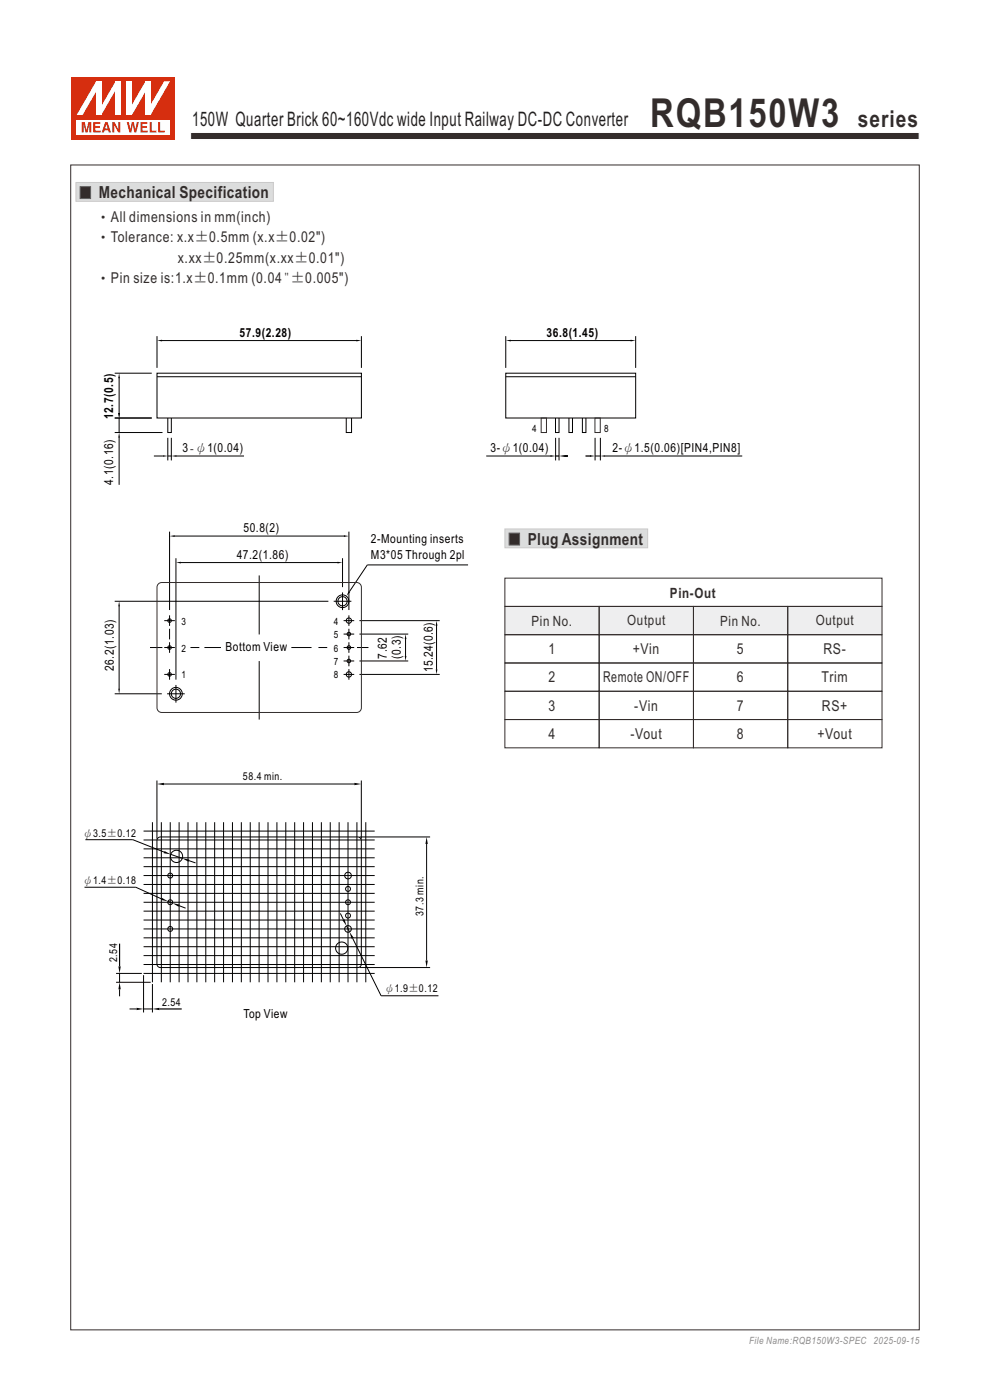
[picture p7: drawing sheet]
<svg xmlns="http://www.w3.org/2000/svg" width="210mm" height="297mm" viewBox="0 0 210 297" stroke-linecap="round" stroke-linejoin="round" font-family="sans-serif">
<path d="M40.4 28.1h154.6v1.5h-154.6z" fill-rule="evenodd" fill="#332c2b" stroke="#fefefe" stroke-width=".21"/>
<path d="M15.2 16.4h22v13.2h-22z" fill-rule="evenodd" fill="#d62e0f"/>
<path d="M16.3 25.4h19.8v3.1h-19.8z" fill-rule="evenodd" fill="#fefefe"/>
<g fill="#d62e0f">
<path d="M26.9 25.9h.4l.4 1.6 .3-1.6h.4l.3 1.6 .3-1.6h.5l-.6 2.2h-.4l-.3-1.7-.3 1.7h-.4z" fill-rule="evenodd"/>
<path d="M29.8 25.9h1.5v.4h-1.1v.5h1v.3h-1v.6h1.1v.4h-1.5z" fill-rule="evenodd"/>
<path d="M31.7 25.9h.5v1.8h1v.4h-1.5z" fill-rule="evenodd"/>
<path d="M33.5 25.9h.5v1.8h1v.4h-1.5z" fill-rule="evenodd"/>
<path d="M17.3 25.9h.7l.4 1.7 .3-1.7h.7v2.2h-.4v-1.8l-.4 1.8h-.5l-.4-1.8v1.8h-.4z" fill-rule="evenodd"/>
<path d="M19.8 25.9h1.5v.4h-1.1v.5h1v.3h-1v.6h1.2v.4h-1.6z" fill-rule="evenodd"/>
<path d="M22.6 26.4l.2 .9h-.5zM22.3 25.9l-.7 2.2h.4l.2-.4h.7l.2 .4h.5l-.8-2.2z" fill-rule="evenodd"/>
<path d="M23.8 25.9h.5l.8 1.5v-1.5h.4v2.2h-.4l-.9-1.6v1.6h-.4z" fill-rule="evenodd"/>
</g>
<g fill="#fff">
<path d="M24.5 17.3h1.1v7.1h-1.1z" fill-rule="evenodd"/>
<path d="M24.5 17.3h1.1l-4.1 7.1h-1.1z" fill-rule="evenodd"/>
<path d="M20.4 17.3h1.1v7.1h-1.1z" fill-rule="evenodd"/>
<path d="M20.4 17.3h1.1v.3l-4 6.8h-1.2z" fill-rule="evenodd"/>
<path d="M30.8 17.3h1.1v7.1h-1.1z" fill-rule="evenodd"/>
<path d="M34.8 17.3h1.3l-4.2 7.1h-1v-.3z" fill-rule="evenodd"/>
<path d="M26.9 17.3h1.1v7.1h-1.1z" fill-rule="evenodd"/>
<path d="M30.8 17.3h1.1v.2l-3.9 6.9h-1.1v-.3z" fill-rule="evenodd"/>
</g>
<path d="M16.1 38.7h41.9v4h-41.9z" fill-rule="evenodd" fill="#dcdddd" stroke="#c9caca" stroke-width=".21"/>
<path d="M17 39.6h2.2v2.5h-2.2z" fill-rule="evenodd" fill="#332c2b" stroke="#5f5d5d" stroke-width=".21"/>
<path d="M107.1 112.2h30.3v4h-30.3z" fill-rule="evenodd" fill="#dcdddd" stroke="#c9caca" stroke-width=".21"/>
<path d="M108 113.1h2.2v2.5h-2.2z" fill-rule="evenodd" fill="#332c2b" stroke="#5f5d5d" stroke-width=".21"/>
<g fill="#eeeeef">
<path d="M107.1 128.6h40v6h-40z" fill-rule="evenodd"/>
<path d="M147.1 128.6h40v6h-40z" fill-rule="evenodd"/>
</g>
<g fill="none" stroke="#332c2b" stroke-width=".21">
<path d="M114.8 88.7h1.1v3.1h-1.1zM126.2 88.7h1.1v3.1h-1.1zM33.6 123.9l.7-.3h41.4a1 1 0 0 1 1 1v25.5a1 1 0 0 1-1 1h-41.4a1 1 0 0 1-1-1v-25.5zM107.1 122.6h80v6h-80zM107.1 134.6h20v6h-20zM107.1 128.6h20v6h-20zM127.1 128.6h20v6h-20zM127.1 134.6h20v6h-20zM147.1 134.6h20v6h-20zM147.1 128.6h20v6h-20zM167.1 128.6h20v6h-20zM167.1 134.6h20v6h-20z"/>
<path d="M107.1 140.6h20v6h-20zM107.1 146.6h20v6h-20zM107.1 152.6h20v6h-20zM127.1 140.6h20v6h-20zM127.1 146.6h20v6h-20zM127.1 152.6h20v6h-20zM147.1 140.6h20v6h-20zM147.1 146.6h20v6h-20zM147.1 152.6h20v6h-20zM167.1 140.6h20v6h-20zM167.1 146.6h20v6h-20zM167.1 152.6h20v6h-20z"/>
</g>
<g fill="none" stroke="#000" stroke-width=".21">
<path d="M24.3 79.2h7.9M33.3 79.2h43.4v9.5h-43.4zM33.3 79.9h43.4M33.3 71.3v6.7M34.3 72.2h41.4M76.7 71.3v6.7M107.3 79.2h27.5v9.5h-27.5zM107.3 79.9h27.5M107.3 71.3v6.7M108.2 72.2h25.7M134.8 71.3v6.7M24.3 88.7h7.9"/>
<path d="M24.3 91.8h10.2M25.3 80.1v7.7M25.3 88.7v3.1M25.3 92.7v10.2M32.6 96.7h1.9M35.6 88.7v3.1h.7v-3.1M35.6 92.9v4.8M35.6 96.7h.7M36.3 92.9v4.8M37.3 96.7h14.5M73.4 88.7v3.1h1.2v-3.1M103.1 96.7h13.8"/>
<path d="M117.8 88.7v3.1h.8v-3.1M117.9 96.7h.7M117.9 92.9v4.8M118.6 92.9v4.8M119.6 96.7h.9M120.7 88.7v3.1h.7v-3.1M123.5 88.7v3.1h.8v-3.1M124.2 96.7h1.1M126.2 96.7h1.2M126.2 92.9v4.8M127.4 92.9v4.8M128.4 96.7h29"/>
<path d="M36 112.8v16.6M36.9 113.7h36.2M37.3 118.4v25.8M38.3 119.3h33.5M72.7 118.4v6.2M74 112.8v16.6M99.3 119.8h-21.4l-3.8 5.7M24.3 127.6h45.4M25.3 128.5v17.7M31.8 137.4h2.6M34.8 137.4h2.3M34.8 131.7h2.3"/>
<path d="M36 130.5v2.3M36 133.4v2.2M36 136.2v2.3M40.4 137.4h1.9M43.4 137.4h3.5M55 122.1v12.5M61.8 137.4h4.3M67.6 137.4h1.8M70.8 127.6h3.7M72.7 125.7v3.7M72.9 137.4h2.2M72.9 134.5h2.2"/>
<path d="M72.9 131.7h2.2M74 130.5v2.3M74 133.4v2.2M74 136.2v2.3M74 139.1v2.2M75.7 137.4h2.5M76.2 134.5h10.4M76.2 131.7h17.1M86 135.3v4M92.6 132.5v9.6M24.3 147.2h10M34.8 143.1h2.3"/>
<path d="M35.4 147.2h3.8M36 141.9v2.3M37.3 145.3v3.8M55 140.2v12.4M72.9 143.1h2.2M72.9 140.2h2.2M74 141.9v2.3M76.2 140.2h10.4M76.2 143.1h17.1M18.1 178.1h10.1l6.6 2.7M30.5 178.2h49M30.5 176.3h49"/>
<path d="M32.3 174.4v34M33.3 165.6v12.3M33.5 177.8l.5-.2h41.9a.74 .74 0 0 1 .7 .7v26.2a.74 .74 0 0 1-.7 .8h-41.9a.74 .74 0 0 1-.7-.8v-26.2zM34.2 174.4v34M34.8 166.3h40.4M36.1 174.4v34M38 174.4v34M39.9 174.4v34M41.8 174.4v34M43.7 174.4v34M45.5 174.4v34M47.4 174.4v34"/>
<path d="M49.3 174.4v34M51.2 174.4v34M53.1 174.4v34M55 174.4v34M56.9 174.4v34M58.7 174.4v34M60.6 174.4v34M62.5 174.4v34M64.4 174.4v34M66.3 174.4v34M68.2 174.4v34M70.1 174.4v34"/>
<path d="M71.9 174.4v34M73.8 174.4v34M75.7 174.4v34M76.3 177.6h14.9M76.6 165.6v12.3M77.6 174.4v34M90.5 179v24.8M17.9 188.2h10.9l5.4 2.5M30.5 199h49M30.5 197.1h49M30.5 195.2h49M30.5 193.3h49"/>
<path d="M30.5 191.4h49M30.5 189.5h49M30.5 187.6h49M30.5 185.7h49M30.5 183.9h49M30.5 182h49M30.5 180.1h49M35.6 191.2l1 .4M36.2 181.2l2.5 .9M38 192.1l1.4 .6M40.1 182.6l1.4 .5M72.2 193.8l.6 1.3"/>
<path d="M73.5 196.4l.6 1.3M74.8 199l6 12.2h12.2M24.6 206.5h5.5M24.6 208.4h7.4M25.4 200.2v4.8M25.4 206.5v1.9M25.4 209.9v1.5M27.5 214h1.5M30.5 206.5h49M30.5 204.6h49M30.5 202.7h49M30.5 200.8h49"/>
<path d="M30.5 206.9v7.9M30.5 214h1.8M32.3 208.8v6M33.8 214h4.7M76.3 205.3h14.9"/>
<circle cx="36" cy="131.7" r=".38"/>
<circle cx="36" cy="137.4" r=".37"/>
<circle cx="72.7" cy="127.6" r=".98"/>
<circle cx="72.7" cy="127.6" r="1.35"/>
<circle cx="74" cy="134.5" r=".38"/>
<circle cx="74" cy="131.7" r=".56"/>
<circle cx="74" cy="137.4" r=".37"/>
<circle cx="36" cy="143.1" r=".37"/>
<circle cx="37.3" cy="147.2" r="1.35"/>
<circle cx="37.3" cy="147.2" r=".97"/>
<circle cx="74" cy="143.1" r=".57"/>
<circle cx="74" cy="140.2" r=".37"/>
<circle cx="36.1" cy="197.1" r=".52"/>
<circle cx="36.1" cy="185.7" r=".52"/>
<circle cx="36.1" cy="191.4" r=".52"/>
<circle cx="37.4" cy="181.7" r="1.3"/>
<circle cx="73.8" cy="197.1" r=".7"/>
<circle cx="73.8" cy="185.7" r=".7"/>
<circle cx="73.8" cy="194.2" r=".52"/>
<circle cx="73.8" cy="191.4" r=".52"/>
<circle cx="73.8" cy="188.6" r=".52"/>
<circle cx="72.5" cy="201.1" r="1.3"/>
</g>
<g fill="#000">
<path d="M33.3 72.2l1.1-.1v.3zM75.6 72.1l1.1 .1-1.1 .2zM107.3 72.2l1.1-.1v.3zM133.8 72.1l1 .1-1 .2zM25.1 87.6h.3l-.1 1.1zM25.3 79.2l.1 1h-.3zM25.3 91.8l.1 1h-.3zM34.5 96.6l1.1 .1-1.1 .2zM36.3 96.7l1.1-.1v.3zM116.8 96.6l1.1 .1-1.1 .2zM118.6 96.7l1-.1v.3zM125.2 96.6l1 .1-1 .2z"/>
<path d="M127.4 96.7l1-.1v.3zM36 113.7l1-.1v.3zM37.3 119.3l1.1-.1v.3zM71.6 119.2l1 .1-1 .2zM73 113.6l1 .1-1 .2zM25.3 127.6l.1 1h-.3zM74 125.4l.3 .2-.8 .8zM86 134.5l.2 1.1h-.3zM85.9 139.2h.3l-.2 1zM92.6 131.7l.2 1h-.4zM25.1 146.1h.3l-.1 1.1zM92.4 142h.4l-.2 1.1z"/>
<path d="M33.3 166.3l1.5-.2v.5zM75.2 166.1l1.4 .2-1.4 .3zM90.5 177.6l.2 1.4h-.5zM34.3 190.5l1.3 .7-1.5-.3zM34.9 180.5l1.3 .7-1.5-.2zM36.6 191.6l1.5 .3-.2 .5zM38.7 182.1l1.5 .2-.2 .5zM72.6 195.2l.5-.2 .4 1.4zM74.1 197.7l.9 1.2-.4 .2zM25.4 208.4l.2 1.5h-.5zM25.1 205h.5l-.2 1.5zM29 213.8l1.5 .2-1.5 .3z"/>
<path d="M32.3 214l1.5-.2v.5zM90.2 203.8h.5l-.2 1.5z"/>
</g>
<path d="M15 35h180v247.1h-180z" fill="none" stroke="#332c2b" stroke-width=".21"/>
<text font-size="8.5" fill="#332c2b" x="137.9" y="27">RQB150W3</text>
<text font-size="4.9" fill="#332c2b" x="181.9" y="27">series</text>
<text font-size="4.2" fill="#231f20" x="40.8" y="26.6">150W Quarter Brick 60~160Vdc wide Input Railway DC-DC Converter</text>
<g font-size="3.5" fill="#332c2b">
<text x="20.9" y="42.1">Mechanical Specification</text>
<text x="111.9" y="115.6">Plug Assignment</text>
</g>
<g font-size="3.2" fill="#332c2b">
<text x="20.4" y="47.1">‧All dimensions in mm(inch)</text>
<text x="20.3" y="51.4">‧Tolerance: x.x±0.5mm (x.x±0.02&quot;)</text>
<text x="37.7" y="55.7">x.xx±0.25mm(x.xx±0.01&quot;)</text>
<text x="20.3" y="60">‧Pin size is:1.x±0.1mm (0.04&quot;±0.005&quot;)</text>
<text x="116.3" y="138.8">1</text>
<text x="134.2" y="138.8">+Vin</text>
<text x="156.3" y="138.8">5</text>
<text x="174.7" y="138.8">RS-</text>
<text x="116.3" y="144.8">2</text>
<text x="127.9" y="144.8">Remote ON/OFF</text>
<text x="156.3" y="144.8">6</text>
<text x="174.3" y="144.8">Trim</text>
<text x="116.3" y="150.8">3</text>
<text x="134.5" y="150.8">-Vin</text>
<text x="156.3" y="150.8">7</text>
<text x="174.3" y="150.8">RS+</text>
<text x="116.3" y="156.8">4</text>
<text x="133.7" y="156.8">-Vout</text>
<text x="156.3" y="156.8">8</text>
<text x="173.4" y="156.8">+Vout</text>
</g>
<g font-size="3" fill="#332c2b">
<text x="142.1" y="126.9">Pin-Out</text>
<text x="112.7" y="132.8">Pin No.</text>
<text x="133.1" y="132.7">Output</text>
<text x="152.7" y="132.8">Pin No.</text>
<text x="173.1" y="132.7">Output</text>
</g>
<g font-size="2.6">
<text x="50.8" y="71.5">57.9(2.28)</text>
<text x="115.9" y="71.5">36.8(1.45)</text>
<text x="24" y="88.9" transform="rotate(-90 24 88.9)">12.7(0.5)</text>
<text x="38.7" y="95.9">3-ψ1(0.04)</text>
<text x="104.1" y="95.9">3-ψ1(0.04)</text>
<text x="129.9" y="95.9">2-ψ1.5(0.06)[PIN4,PIN8]</text>
<text x="24" y="102.9" transform="rotate(-90 24 102.9)">4.1(0.16)</text>
<text x="51.6" y="112.9">50.8(2)</text>
<text x="50.2" y="118.6">47.2(1.86)</text>
<text x="78.7" y="118.6">M3*05 Through 2pl</text>
<text x="78.7" y="115.1">2-Mounting inserts</text>
<text x="24.1" y="142.4" transform="rotate(-90 24.1 142.4)">26.2(1.03)</text>
<text x="47.8" y="138.1">Bottom View</text>
<text x="82" y="139.7" transform="rotate(-90 82 139.7)">7.62</text>
<text x="85" y="139.7" transform="rotate(-90 85 139.7)">(0.3)</text>
<text x="91.8" y="142.6" transform="rotate(-90 91.8 142.6)">15.24(0.6)</text>
<text x="51.6" y="215.9">Top View</text>
</g>
<g font-size="2.3">
<text x="51.5" y="165.6">58.4 min.</text>
<text x="89.8" y="194.3" transform="rotate(-90 89.8 194.3)">37.3 min.</text>
<text x="24.9" y="204.1" transform="rotate(-90 24.9 204.1)">2.54</text>
<text x="34.4" y="213.5">2.54</text>
</g>
<g font-size="2.3" fill="#231f20">
<text x="17.5" y="177.5">ψ3.5±0.12</text>
<text x="17.5" y="187.5">ψ1.4±0.18</text>
<text x="81.5" y="210.3">ψ1.9±0.12</text>
</g>
<g font-size="2.1">
<text x="112.9" y="91.7">4</text>
<text x="128.1" y="91.7">8</text>
<text x="38.5" y="132.5">3</text>
<text x="70.8" y="135.3">5</text>
<text x="70.8" y="132.5">4</text>
<text x="38.5" y="143.9">1</text>
<text x="38.5" y="138.2">2</text>
<text x="70.8" y="143.9">8</text>
<text x="70.8" y="141.1">7</text>
<text x="70.8" y="138.2">6</text>
</g>
<text font-size="2.1" fill="#8b8b8c" x="158.9" y="285.1">File Name:RQB150W3-SPEC 2025-09-15</text>
</svg>
